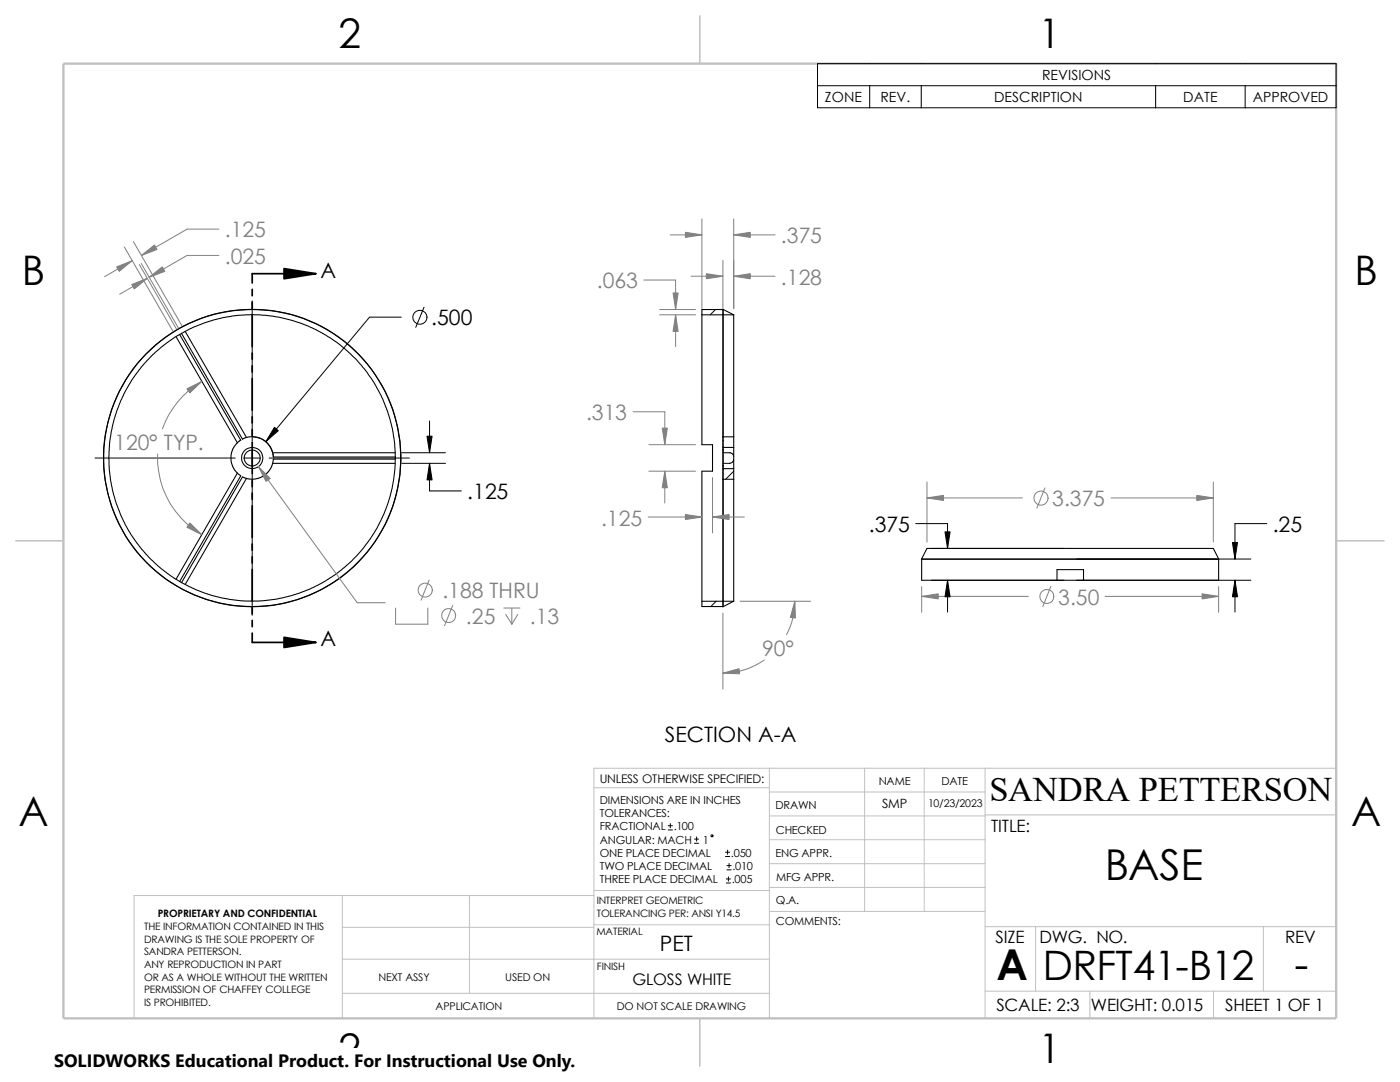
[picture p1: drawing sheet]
<svg xmlns="http://www.w3.org/2000/svg" width="279mm" height="216mm" viewBox="0 0 279 216" stroke-linecap="round" stroke-linejoin="round" font-family="sans-serif">
<g fill="none" stroke="#c0c0c0" stroke-width=".2">
<path d="M118.5 157.2h35M153.5 153.3v49.9M153.5 158h43.1M172.6 153.3v28.6M184.4 153.3v28.6M196.6 153.3v49.9M266.7 153.3h-148.2v49.9M68.3 178.7v24.5M93.7 178.7v19.5M118.5 178.7h-91.7v24.5M118.5 177.7h35.1M153.5 162.8h43.1"/>
<path d="M153.5 167.6h43.1M153.5 177.1h43.1M153.5 172.3h43.1M196.6 162.6h70.1M68.3 185h50.2M68.3 191.4h85.2M68.3 198.2h85.2M118.5 184.5h35.1M153.6 181.9h43M196.6 197.8h70.1M196.6 184.9h70.1M206.7 184.9v12.9"/>
<path d="M217.5 197.8v5.4M242.2 197.8v5.4M252.1 184.9v12.9"/>
</g>
<path d="M139.7 3.1v9.6M3.1 107.9h9.6M266.7 107.9h9.5M139.7 203.2v9.5" fill="none" stroke="#c0c0c0" stroke-width=".21"/>
<path d="M12.7 12.7h254v190.5h-254z" fill="none" stroke="#c0c0c0" stroke-width=".47"/>
<g fill="none" stroke="#000" stroke-width=".21">
<path d="M35.1 67.2l12.3 21.1M35.9 66.8l-1.6 .9a28.6 28.6 0 0 0 1.5 48.3M35.9 66.8l.3-.3 12.2 21.1 .9-.4 1.2-.1 1.1 .2 .8 .4 1.1 .8 .5 .8 .4 .7 .2 1.2h24.3M35.9 66.8l12.1 21-.7 .6-.6 .8-.6 1.6v1.1l.3 1.2 .5 .9 1.1 1M36.2 66.5h.2a28.6 28.6 0 0 1 42.5 24.7M37 66.1l12.2 21.2M140.1 62.8h6.3M140.1 62.8v25.9h2.1v5.3h-2.1v26M144.3 61.8h-4.2v1M146.4 62.8l-2.1-1.1v25.5M146.4 62.8v24.4M47.4 94.4l-12.3 21.2"/>
<path d="M48 95l-12.1 21 .3 .2M49.2 95.5l-12.2 21.1M54.4 90.3h24.5M54.4 92.5h24.5M78.9 91.6l-.2 2.9a28.6 28.6 0 0 1-42.5 21.7M78.9 91.2v.4h-24.3l-.2 1.1-.4 .9-.8 .9-.8 .6-.9 .4-1 .1-1.1-.1-1-.3-12.2 21M144.3 95.6v25.5l2.1-1.1M144.3 87.2v2.6M144.3 89.8h.1M144.3 87.2h2.1M144.3 93h.1M144.3 95.6h2.1"/>
<path d="M144.3 89.3h2.1M144.3 93v2.6M144.3 93.5h2.1M144.3 89.8v3.2M146.4 87.2v2.1M146.4 93.5v2.1M146.4 95.6v24.4M146.4 89.3v4.2M140.1 120h6.3M140.1 120v1h4.2M183.9 111.6v4.2h27M183.9 111.5h59.3"/>
<path d="M185 109.4h57.1l1.1 2.2h-59.3zM210.9 115.8v-2.1h5.3v2.1M210.9 115.8h5.3M243.2 111.6v4.2h-27"/>
<circle cx="50.3" cy="91.4" r="29.6"/>
<circle cx="50.3" cy="91.4" r="2.13"/>
<circle cx="50.3" cy="91.4" r="29.7"/>
<circle cx="50.4" cy="91.4" r="1.59"/>
</g>
<g fill="none" stroke="#000" stroke-width=".2">
<path d="M163.2 12.7h103.5v8.8h-103.5zM163.2 17.1h103.5M173.6 17.1v4.4M183.9 17.1v4.4M230.6 17.1v4.4M248.5 17.1v4.4M50.3 60v28M80.1 63.3h-6.4l-20.7 24.8M84.6 61.3l-1.6 4M142.8 61.8l-1.1 1M146.3 62.7l-.1 .1M19 91.4h27.9"/>
<path d="M48.6 91.4h3.4M50.3 89.7v3.4M50.3 94.8v28M50.5 87.2a4.2 4.2 0 0 1 4.1 4M53.7 91.4h28M80.2 90.3h8.7M80.2 92.5h8.7M85.7 92.5v5.5h6.4M85.7 84v6.3M144.3 90.3h1.5a.8 .8 0 0 1 .6 .9M144.3 87.2v2.1M144.3 93.5v2.1"/>
<path d="M146.4 91.7a.73 .73 0 0 1-.8 .8h-1.3M146.4 94l-1.6 1.6M142.9 120l-1 1M182.8 104.5h6.3v4.9M185.9 115.8h26.4M185.9 109.4h26.4M189.1 115.8v6.3M214.8 115.8h34.8M214.8 111.5h34.8M246.5 115.8v6.3M252.8 104.5h-6.3v7M133.3 165.6h.9"/>
<path d="M133.3 164.8h.9M133.8 164.3v.9M138.6 168.3h.8M138.6 167.4h.8M139 167v.9M144.8 170.9h.8M144.8 170.1h.8M144.9 176.2h.9M144.9 175.4h.9M145.1 173.6h.8M145.1 172.7h.8M145.2 169.6v.9"/>
<path d="M145.4 175v.8M145.5 172.3v.8"/>
<circle cx="83.8" cy="63.3" r="1.4"/>
<circle cx="142.1" cy="166.8" r=".2"/>
</g>
<g fill="none" stroke="#808080" stroke-width=".2">
<path d="M24.8 49.3l9.7 16.8M26.4 52l-5.5 3.2M26.6 48.2l9.7 16.8M27.8 52.8l7.4 12.9M28.2 52.6l7.4 12.8M29.4 55.5l-5.5 3.2M43.7 51h-6.4l-7.5 4.3M43.7 45.7h-6.4l-9.1 5.3M128.5 55.9h6.3v5.9M133.7 46.9h6.4M137.9 55.1h6.4M140.1 43.7v17.9"/>
<path d="M144.3 51.9v9.7M146.4 55.1h8.3M146.4 43.7v17.9M146.4 46.9h8.3M40.3 76.1a17.9 17.9 0 0 0-7.9 9.5M131.7 62.8h7.1M131.7 61.8h7.1M134.8 62.8v6.4M31.5 90.6a17.8 17.8 0 0 0 8.8 16.1M51.6 93.1l19.7 27.2h5.6M126.3 82.2h6.4v6.5M129.5 88.7h9.3"/>
<path d="M129.5 94h9.3M132.7 94v6.4M142.2 95.3v11M185 96.2v12M185 99.4h19M208.5 97.4l-1.6 4M221.7 99.4h20.4M242.1 96.2v12M85.6 115.7l-1.6 4.1M129.4 103.2h10.7M142.2 103.2h6.3M147.7 120h14.1"/>
<path d="M158.6 120a14.6 14.6 0 0 1-1.6 6.7M183.9 117.1v5.1M183.9 119h21.3M209.7 117l-1.6 4M220.6 119h22.6M243.2 117.1v5.1M79 121.3v3.2h6.4v-3.2M90.3 120.8l-1.6 4M100.5 121.3h3.3M100.9 122.6l1.3 1.9M102.2 121.3v3.2M103.3 122.6l-1.1 1.9"/>
<path d="M144.3 122.3v15.2M152.5 131.7a14.5 14.5 0 0 1-8.2 2.6"/>
<circle cx="207.8" cy="99.4" r="1.41"/>
<circle cx="84.9" cy="117.8" r="1.4"/>
<circle cx="208.9" cy="119" r="1.4"/>
<circle cx="89.5" cy="122.8" r="1.4"/>
</g>
<g fill="#808080" stroke="#808080" stroke-width=".2">
<path d="M185 99.4l3.3-.6v1.1z"/>
<path d="M238.8 98.8l3.3 .6-3.3 .5z"/>
<path d="M183.9 119l3.3-.5v1z"/>
<path d="M239.9 118.5l3.3 .5-3.3 .5z"/>
<path d="M29.8 55.3l2.6-2 .5 .8z"/>
<path d="M51.6 93.1l2.3 2.4-.8 .6z"/>
<path d="M26.3 56.8l3.1-1.3-2.6 2.2z"/>
<path d="M28.2 51l2.6-2.1 .5 .9z"/>
<path d="M23.3 53.3l3.1-1.3-2.6 2.1z"/>
<path d="M37.3 77.6l3-1.5-2.4 2.3z"/>
<path d="M37.9 104.4l2.4 2.3-3-1.5z"/>
<path d="M141 54.6l3.3 .5-3.3 .5z"/>
<path d="M146.4 55.1l3.3-.5v1z"/>
<path d="M134.8 62.8l.5 3.3h-1z"/>
<path d="M134.3 58.5h1l-.5 3.3z"/>
<path d="M136.8 102.7l3.3 .5-3.3 .5z"/>
<path d="M142.2 103.2l3.3-.5v1z"/>
<path d="M132.7 94l.5 3.3h-1z"/>
<path d="M132.2 85.4h1l-.5 3.3z"/>
<path d="M146.4 46.9l3.3-.5v1z"/>
<path d="M136.8 46.4l3.3 .5-3.3 .5z"/>
<path d="M144.3 134.3l3.2-.9 .1 1.1z"/>
<path d="M158.6 120l.1 3.3-1-.1z"/>
</g>
<path d="M54.8 85.3l.7 .6-2.5 2.2zM85.2 87h1l-.5 3.3zM85.7 92.5l.5 3.3h-1zM188.6 106.1h1l-.5 3.3zM189.1 115.8l.5 3.3h-1zM246.5 115.8l.5 3.3h-1zM246 108.2h1l-.5 3.3z" fill="#000" stroke="#000" stroke-width=".2"/>
<path d="M56.7 53.6l6.3 1-6.3 1zM56.7 127.2l6.3 1-6.3 1z" fill="#000" stroke="#000" stroke-width=".34"/>
<g fill="none" stroke="#000" stroke-width=".34">
<path d="M50.3 57.7v1.3M63 54.6h-12.7v1.9M50.3 60.3v1.3M50.3 62.8v6.4M50.3 70.4v1.3M50.3 73v1.3M50.3 75.5v6.4M50.3 83.1v1.3M50.3 85.7v1.3M50.3 88.2v6.4M50.3 95.8v1.3M50.3 98.4v1.3"/>
<path d="M50.3 100.9v6.4M50.3 108.5v1.3M50.3 111.1v1.3M50.3 113.6v6.4M50.3 126.3v1.9h12.7M50.3 121.2v1.3M50.3 123.8v1.3"/>
</g>
<path d="M10.8 209.2h104.1v6.7h-104.1z" fill="#fff"/>
<g font-size="8.5">
<text x="220.5" y="175.5">BASE</text>
<text x="198.8" y="195.5">A</text>
<text x="258.4" y="195.3">-</text>
</g>
<g font-size="8.1">
<text x="67.6" y="9.7">2</text>
<text x="207.3" y="9.7">1</text>
<text x="4.4" y="56.9">B</text>
<text x="270.3" y="56.9">B</text>
<text x="3.7" y="164.9">A</text>
<text x="269.7" y="164.9">A</text>
<text x="208.1" y="195.5">DRFT41-B12</text>
<text x="67.6" y="212.1">2</text>
<text x="207.3" y="212.1">1</text>
</g>
<text font-size="6.9" x="197.5" y="159.8">SANDRA PETTERSON</text>
<g font-size="4.2" fill="#808080">
<text x="44.9" y="47.4">.125</text>
<text x="44.9" y="52.7">.025</text>
<text x="155.9" y="48.5">.375</text>
<text x="119.1" y="57.5">.063</text>
<text x="155.9" y="56.8">.128</text>
<text x="117" y="83.9">.313</text>
<text x="22.8" y="89.7">120° TYP.</text>
<text x="210" y="101">3.375</text>
<text x="120" y="104.9">.125</text>
<text x="88.3" y="119.4">.188 THRU</text>
<text x="93" y="124.5">.25</text>
<text x="105.7" y="124.5">.13</text>
<text x="211.2" y="120.6">3.50</text>
<text x="152.1" y="130.9">90°</text>
</g>
<g font-size="4.2">
<text x="64" y="55.4">A</text>
<text x="86.1" y="64.9">.500</text>
<text x="93.2" y="99.6">.125</text>
<text x="173.4" y="106.1">.375</text>
<text x="254" y="106.1">.25</text>
<text x="64" y="129">A</text>
<text x="132.7" y="148.1">SECTION A-A</text>
<text x="131.7" y="189.8">PET</text>
</g>
<text font-size="3.6" x="10.8" y="213">SOLIDWORKS Educational Product. For Instructional Use Only.</text>
<g font-size="3.4">
<text x="197.8" y="166">TITLE:</text>
<text x="198.7" y="188.1">SIZE</text>
<text x="207.5" y="188.1">DWG. NO.</text>
<text x="256.5" y="188.2">REV</text>
<text x="198.8" y="201.7">SCALE: 2:3</text>
<text x="217.7" y="201.8">WEIGHT: 0.015</text>
<text x="244.5" y="201.7">SHEET 1 OF 1</text>
</g>
<text font-size="3.2" x="126.2" y="196.6">GLOSS WHITE</text>
<g font-size="2.8">
<text x="208" y="16">REVISIONS</text>
<text x="164.6" y="20.4">ZONE</text>
<text x="175.7" y="20.4">REV.</text>
<text x="198.4" y="20.4">DESCRIPTION</text>
<text x="236.1" y="20.4">DATE</text>
<text x="250" y="20.4">APPROVED</text>
</g>
<text font-size="2.5" x="176.1" y="161.3">SMP</text>
<text font-size="2.4" x="119.7" y="156.2">UNLESS OTHERWISE SPECIFIED:</text>
<g font-size="2.2">
<text x="119.7" y="160.4">DIMENSIONS ARE IN INCHES</text>
<text x="154.8" y="161.5">DRAWN</text>
<text x="175.4" y="156.7">NAME</text>
<text x="187.9" y="156.7">DATE</text>
<text x="119.7" y="163">TOLERANCES:</text>
<text x="119.7" y="165.7">FRACTIONAL</text>
<text x="134.5" y="165.7">.100</text>
<text x="154.8" y="166.3">CHECKED</text>
<text x="119.7" y="173.6">TWO PLACE DECIMAL</text>
<text x="119.7" y="168.3">ANGULAR: MACH</text>
<text x="119.7" y="170.9">ONE PLACE DECIMAL</text>
<text x="140.3" y="168.3">1</text>
<text x="145.9" y="170.9">.050</text>
<text x="146.2" y="173.6">.010</text>
<text x="154.8" y="171">ENG APPR.</text>
<text x="119.7" y="176.3">THREE PLACE DECIMAL</text>
<text x="146" y="176.3">.005</text>
<text x="154.9" y="175.7">MFG APPR.</text>
<text x="154.9" y="184.7">COMMENTS:</text>
<text x="154.9" y="180.5">Q.A.</text>
</g>
<g font-size="2.1">
<text x="185.3" y="161">10/23/2023</text>
<text x="75.5" y="195.7">NEXT ASSY</text>
<text x="100.8" y="195.7">USED ON</text>
<text x="86.9" y="201.5">APPLICATION</text>
<text x="123.1" y="201.6">DO NOT SCALE DRAWING</text>
</g>
<g font-size="2">
<text x="28.7" y="185.6">THE INFORMATION CONTAINED IN THIS</text>
<text x="31.5" y="183">PROPRIETARY AND CONFIDENTIAL</text>
<text x="119.1" y="182.9">TOLERANCING PER: ANSI Y14.5</text>
<text x="119.1" y="180.4">INTERPRET GEOMETRIC</text>
<text x="28.7" y="188.1">DRAWING IS THE SOLE PROPERTY OF</text>
<text x="28.7" y="190.6">SANDRA PETTERSON.</text>
<text x="119" y="186.6">MATERIAL</text>
<text x="28.7" y="193.2">ANY REPRODUCTION IN PART</text>
<text x="28.7" y="195.7">OR AS A WHOLE WITHOUT THE WRITTEN</text>
<text x="119.1" y="193.5">FINISH</text>
<text x="28.7" y="200.7">IS PROHIBITED.</text>
<text x="28.7" y="198.2">PERMISSION OF CHAFFEY COLLEGE</text>
</g>
</svg>
